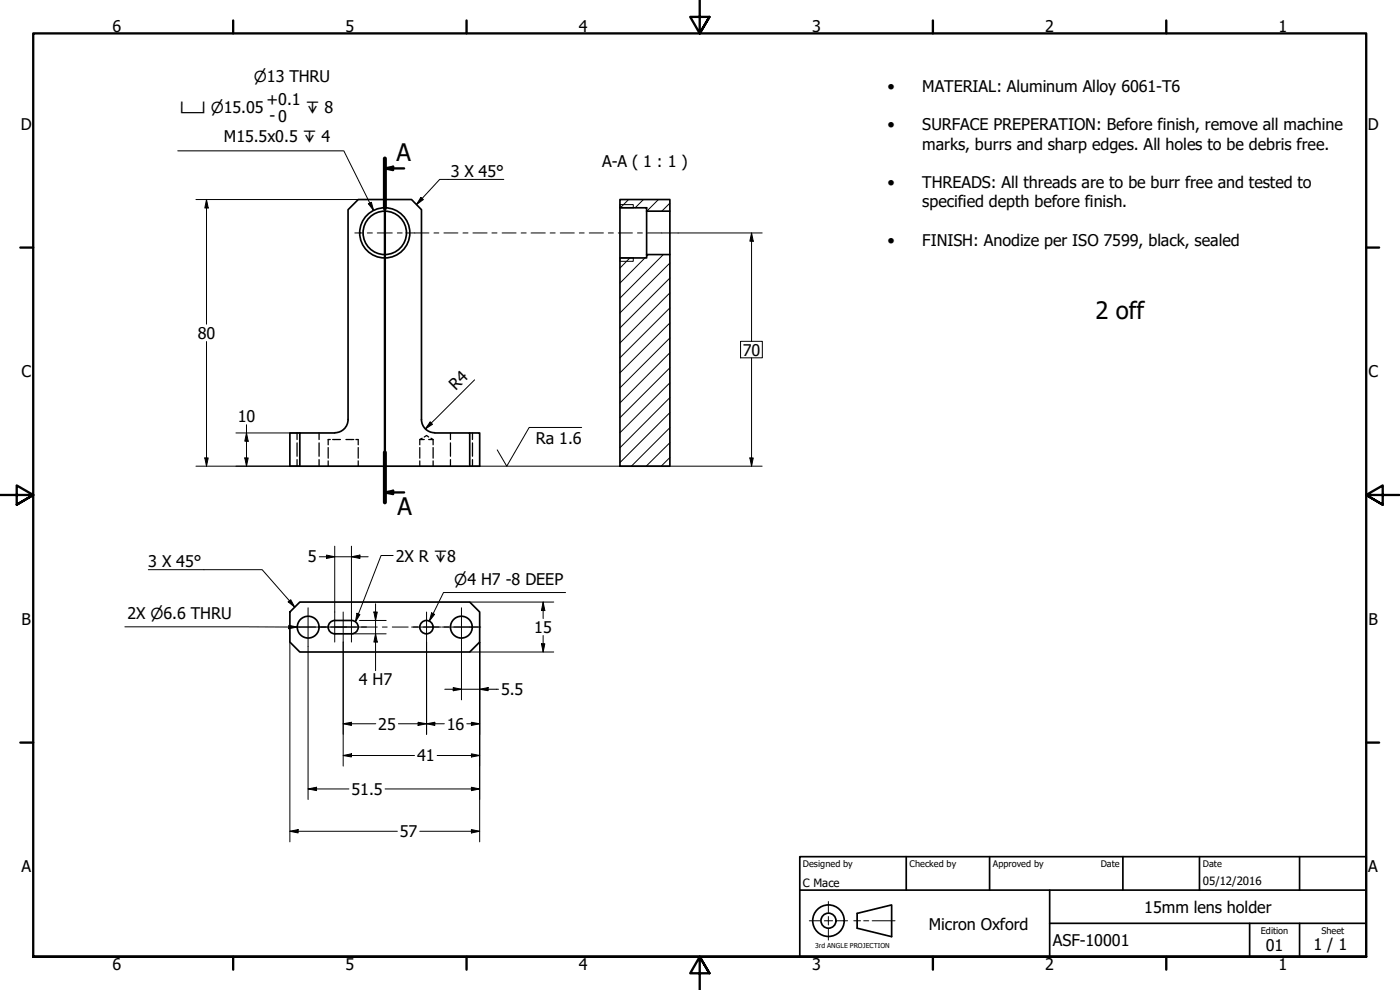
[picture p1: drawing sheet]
<svg xmlns="http://www.w3.org/2000/svg" width="420mm" height="297mm" viewBox="0 0 420 297" stroke-linecap="round" stroke-linejoin="round" font-family="sans-serif">
<!-- layer: Hatch (ISO) -->
<g fill="none" stroke="#000" stroke-width=".3">
<path d="M188.7 59.9l-2.5 2.4M193.1 59.9l-2.5 2.4M197.6 59.9l-3.5 3.5M189 77.4l-2.9 3M193.5 77.4l-7.4 7.5M194.6 76.4l-.5 .5M199.1 76.4l-13 13.1M201 78.9l-14.9 15M201 60.9l-2.4 2.5M201 96.9l-14.9 15M201 92.4l-14.9 15M201 87.9l-14.9 15"/>
<path d="M201 83.4l-14.9 15M201 119.3l-14.9 15.1M201 114.9l-14.9 14.9M201 110.3l-14.9 15M201 105.8l-14.9 15.1M201 101.4l-14.9 15M201 137.3l-2.6 2.6M201 132.8l-7.1 7.1M201 128.3l-11.5 11.6M201 123.8l-14.9 15"/>
</g>
<!-- layer: Hidden (ISO) -->
<g fill="none" stroke="#000" stroke-width=".38">
<path d="M89.2 129.9v2M89.2 132.9v4M89.2 137.9v2M95.8 129.9v2M95.8 132.9v4M95.8 137.9v2M98.5 134.3v3.2M98.5 138.3v1.6M99.1 131.9h-.6v1.6M99.8 131.9h2.4M103.8 131.9h2.4M106.8 131.9h.7v1.6"/>
<path d="M107.5 134.3v3.2M107.5 138.3v1.6M126 131.9v1.6M126 134.3v3.2M126 138.3v1.6M126.7 131.5l-.7 .4h1.3M127.3 131.1l.7-.4 .7 .4M128.7 131.9h1.3v1.6M129.3 131.5l.7 .4M130 134.3v3.2M130 138.3v1.6M135.2 129.9v2"/>
<path d="M135.2 132.9v4M135.2 137.9v2M141.8 129.9v2M141.8 132.9v4M141.8 137.9v2"/>
</g>
<!-- layer: Visible (ISO) -->
<g fill="none" stroke="#000" stroke-width=".51">
<path d="M186.1 59.9h14.9v3.5h-6.9v-1.1h-8zM186.1 77.4h8v-1h6.9v63.5h-14.9zM186.1 62.3v15.1M194.1 63.4v13M201 63.4v13M90 129.9h-3v10h57v-10h-3M90 139.9v-10l10.5-.1a4 4 0 0 0 4-3.9v-63l3-3h16l3 3v63a4 4 0 0 0 4 3.9l10.5 .1v10M87 183.6l3-3h51l3 3v9l-3 3h-51l-3-3zM99.1 186.8l1.4-.6h5a2 2 0 0 1 2 2 2 2 0 0 1-2 2h-5a2 2 0 0 1-1.9-1.3 2 2 0 0 1 .5-2.1z"/>
<circle cx="115.5" cy="69.9" r="6.5"/>
<circle cx="115.5" cy="69.9" r="7.5"/>
<circle cx="92.5" cy="188.2" r="3.3"/>
<circle cx="128" cy="188.2" r="2"/>
<circle cx="138.5" cy="188.2" r="3.3"/>
</g>
<!-- layer: Section Line (ISO) -->
<path d="M115.5 50.5l2.5-.5v1zM115.5 47.5v103.2M115.5 50.5h5.8M115.5 147.8l2.5-.6v1.1zM115.5 147.8h5.8" fill="none" stroke="#000" stroke-width=".7"/>
<path d="M115.5 47.5v15M115.5 135.7v15" fill="none" stroke="#000" stroke-width="1.2"/>
<g fill="#000">
<path d="M115.5 50.5l2.5-.5v1z" fill-rule="evenodd"/>
<path d="M115.5 147.8l2.5-.6v1.1z" fill-rule="evenodd"/>
</g>
<!-- layer: Border (ISO) -->
<g fill="none" stroke="#000" stroke-width=".7">
<path d="M70 6.1v3.9M140 6.1v3.9M210 0v10l-2.9-4.9h5.8l-2.9 4.9 2.9-4.9M280 6.1v3.9M350 6.1v3.9M6.1 74.3h3.9M410 74.3h3.9M0 148.5h10l-5-2.8v5.7l5-2.9-5 2.9M420 148.5h-10l5-2.8v5.7l-5-2.9 5 2.9M6.1 222.8h3.9M410 222.8h3.9M10 287.1v-277.1h400v277.1h-400h400"/>
<path d="M70 287.1v3.8M140 287.1v3.8M212.9 292l-2.9-4.9 2.9 4.9h-5.8l2.9-4.9v9.9M280 287.1v3.8M350 287.1v3.8"/>
</g>
<!-- layer: Sketch Geometry (ANSI) -->
<path d="M242.9 276.3h3.2M247.4 276.3h2.5M248.6 270.5v3.3M248.6 275v2.5M248.6 278.8v3.3M251.1 276.3h3.3M256.2 276.3h2.1M259.2 276.3h1.5M261.7 276.3h6.9" fill="none" stroke="#000" stroke-width=".3"/>
<g fill="none" stroke="#000" stroke-width=".51">
<path d="M257.2 274.1l10.4-2.6v9.5l-10.4-2.5z"/>
<circle cx="248.6" cy="276.2" r="4.7"/>
<circle cx="248.6" cy="276.2" r="2.25"/>
</g>
<!-- layer: Title (ISO) -->
<path d="M240 257h170v30.1h-170zM272 257v10.1M297 257v10.1M337 257v10.1M360 257v10.1M390 257v10.1M240 267.1h170M315 277h95M315 267.1v20M375 277v10.1M390 277v10.1" fill="none" stroke="#000" stroke-width=".51"/>
<!-- layer: Sketch Geometry (ISO) -->
<path d="M186.1 77.4h4v1h-4zM186.1 61.4h4v.9h-4z" fill="none" stroke="#000" stroke-width=".3"/>
<!-- layer: Symbol (ISO) -->
<g fill="none" stroke="#000" stroke-width=".3">
<path d="M53.3 45.3h49.9l8.9 17.9M126.3 59.2l.8 .7-2.1 1.5zM151.2 53.8h-19.2l-7 7.6M110.6 61.1l.8-.4 .7 2.5zM174.6 128.3h-15.8l-6.7 11.6-2.9-4.9M44.5 170.9h34.2l9.8 11.3M118 166.7h-3.6l-7.7 19.8M169.7 177.8h-36.6l-4.3 8.6M37.5 188.1h51.7M86.5 180.6l.7-.7 1.3 2.3zM86.7 187.6l2.5 .5-2.5 .5zM107.1 184l.9 .4-1.3 2.1z"/>
<path d="M129.5 183.9l.9 .4-1.6 2.1z"/>
</g>
<g fill="#000">
<path d="M126.3 59.2l.8 .7-2.1 1.5z" fill-rule="evenodd"/>
<path d="M110.6 61.1l.8-.4 .7 2.5z" fill-rule="evenodd"/>
<path d="M86.5 180.6l.7-.7 1.3 2.3z" fill-rule="evenodd"/>
<path d="M86.7 187.6l2.5 .5-2.5 .5z" fill-rule="evenodd"/>
<path d="M107.1 184l.9 .4-1.3 2.1z" fill-rule="evenodd"/>
<path d="M129.5 183.9l.9 .4-1.6 2.1z" fill-rule="evenodd"/>
</g>
<!-- layer: Center Mark (ISO) -->
<path d="M115.5 60.9v18M86.7 188.1h11.6M92.5 182.4v11.6M96 188.1h9.5M100.5 188.1h9.5M100.5 183.6v9M105.5 183.6v9M123.5 188.1h9M128 183.6v9M132.7 188.1h11.6M138.5 182.4v11.6" fill="none" stroke="#000" stroke-width=".3"/>
<!-- layer: Centerline (ISO) -->
<g fill="none" stroke="#000" stroke-width=".3">
<path d="M106.5 69.9h2.2M110.2 69.9h1.6M113.2 69.9h4.5M119.3 69.9h1.4M122.2 69.9h6.5M130.2 69.9h1.5M133.2 69.9h4.2M138.9 69.9h1.6M141.9 69.9h4.3M147.6 69.9h1.6M150.7 69.9h4.2M156.4 69.9h1.5"/>
<path d="M159.4 69.9h4.2M165.1 69.9h1.5M168.1 69.9h4.2M173.9 69.9h1.4M176.8 69.9h4.3M182.6 69.9h1.5M185.5 69.9h4.3M191.3 69.9h1.5M194.3 69.9h9.2M87.5 188.1h7.2M96.3 188.1h1.4M99.3 188.1h4.7"/>
<path d="M103 183.6v9M105.5 188.1h1.5M108.5 188.1h4.7M114.7 188.1h1.5M117.7 188.1h4.8M124 188.1h1.5M127 188.1h4.8M133.2 188.1h1.5M136.2 188.1h7.3"/>
</g>
<!-- layer: Dimension (ISO) -->
<g fill="none" stroke="#000" stroke-width=".3">
<path d="M58.8 59.9h48.7M62 59.9l.5 2.5h-1zM62 59.9v37.4M203.5 69.9h25.2M225.6 69.9l.5 2.5h-1.1zM225.6 69.9v32.5M62 102.5v37.4M142.4 114l-14.8 14.7M222.2 102.4h6.6v5h-6.6zM225.6 107.4v32.5M58.8 139.9h31.2M61.5 137.4h1l-.5 2.5z"/>
<path d="M70.8 129.9h19.2M73.5 137.4h1l-.5 2.5zM74 129.9l.5 2.5h-1zM74 127.4v12.5M129.1 126.6l.7 .7-2.2 1.4zM141 139.9h87.7M225 137.4h1.1l-.5 2.5zM95.8 167.1h14.7M98 166.5l2.5 .6-2.5 .5zM100.5 163.9v19.7M105.5 167.1l2.5-.6v1.1zM105.5 163.9v19.7"/>
<path d="M87 192.6v60M92.5 194v45.9M103 192.6v37.3M105.6 186.2h.4M105.6 190.2h10.3M107.9 186.2h8M112.2 183.6h1l-.5 2.6zM112.7 190.2l.5 2.4h-1zM112.7 181.2v20M128 192.6v27.7M138.5 194v16M141 180.6h25.2"/>
<path d="M141 195.6h25.2M144 192.6v60M162.5 193.2h1l-.5 2.4zM163 180.6l.5 2.6h-1zM163 180.6v5M163 190.7v4.9M103 217.2l2.5-.5v1zM103 217.2h9.8M119.6 217.2h13.7M125.5 216.7l2.5 .5-2.5 .5zM128 217.2l2.5-.5v1zM133.5 206.8h16.1"/>
<path d="M136 206.3l2.5 .5-2.5 .4zM140.1 217.2h3.9M141.5 216.7l2.5 .5-2.5 .5zM144 206.8l2.5-.5v.9zM92.5 236.7l2.5-.5v1zM92.5 236.7h12.2M103 226.7l2.5-.5v.9zM103 226.7h21.4M115.6 236.7h28.4M131.2 226.7h12.8M141.5 226.2l2.5 .5-2.5 .4zM141.5 236.2l2.5 .5-2.5 .5z"/>
<path d="M87 249.4l2.5-.5v1zM87 249.4h32.3M126 249.4h18M141.5 248.9l2.5 .5-2.5 .5z"/>
</g>
<g fill="#000">
<path d="M62 59.9l.5 2.5h-1z" fill-rule="evenodd"/>
<path d="M225.6 69.9l.5 2.5h-1.1z" fill-rule="evenodd"/>
<path d="M61.5 137.4h1l-.5 2.5z" fill-rule="evenodd"/>
<path d="M73.5 137.4h1l-.5 2.5z" fill-rule="evenodd"/>
<path d="M74 129.9l.5 2.5h-1z" fill-rule="evenodd"/>
<path d="M129.1 126.6l.7 .7-2.2 1.4z" fill-rule="evenodd"/>
<path d="M225 137.4h1.1l-.5 2.5z" fill-rule="evenodd"/>
<path d="M98 166.5l2.5 .6-2.5 .5z" fill-rule="evenodd"/>
<path d="M105.5 167.1l2.5-.6v1.1z" fill-rule="evenodd"/>
<path d="M112.2 183.6h1l-.5 2.6z" fill-rule="evenodd"/>
<path d="M112.7 190.2l.5 2.4h-1z" fill-rule="evenodd"/>
<path d="M162.5 193.2h1l-.5 2.4z" fill-rule="evenodd"/>
<path d="M163 180.6l.5 2.6h-1z" fill-rule="evenodd"/>
<path d="M103 217.2l2.5-.5v1z" fill-rule="evenodd"/>
<path d="M125.5 216.7l2.5 .5-2.5 .5z" fill-rule="evenodd"/>
<path d="M128 217.2l2.5-.5v1z" fill-rule="evenodd"/>
<path d="M136 206.3l2.5 .5-2.5 .4z" fill-rule="evenodd"/>
<path d="M141.5 216.7l2.5 .5-2.5 .5z" fill-rule="evenodd"/>
<path d="M144 206.8l2.5-.5v.9z" fill-rule="evenodd"/>
<path d="M92.5 236.7l2.5-.5v1z" fill-rule="evenodd"/>
<path d="M103 226.7l2.5-.5v.9z" fill-rule="evenodd"/>
<path d="M141.5 226.2l2.5 .5-2.5 .4z" fill-rule="evenodd"/>
<path d="M141.5 236.2l2.5 .5-2.5 .5z" fill-rule="evenodd"/>
<path d="M87 249.4l2.5-.5v1z" fill-rule="evenodd"/>
<path d="M141.5 248.9l2.5 .5-2.5 .5z" fill-rule="evenodd"/>
</g>
<g font-size="7.2">
<text x="119" y="48.4">A</text>
<text x="328.7" y="95.6">2 off</text>
<text x="119.3" y="154.6">A</text>
</g>
<g font-size="4.8">
<text x="33.7" y="9.6">6</text>
<text x="103.7" y="9.6">5</text>
<text x="173.7" y="9.6">4</text>
<text x="243.7" y="9.6">3</text>
<text x="313.7" y="9.6">2</text>
<text x="383.7" y="9.6">1</text>
<text x="266.3" y="27.6">•</text>
<text x="276.8" y="27.6">MATERIAL: Aluminum Alloy 6061-T6</text>
<text x="80" y="31.4">+0.1</text>
<text x="6.2" y="38.9">D</text>
<text x="80.9" y="36.2">- 0</text>
<text x="266.3" y="39.1">•</text>
<text x="276.8" y="39.1">SURFACE PREPERATION: Before finish, remove all machine</text>
<text x="410.5" y="38.9">D</text>
<text x="67.2" y="42.6">M15.5x0.5 ↧ 4</text>
<text x="276.8" y="44.9">marks, burrs and sharp edges. All holes to be debris free.</text>
<text x="135.3" y="53">3 X 45°</text>
<text x="180.7" y="50.1">A-A ( 1 : 1 )</text>
<text x="266.3" y="56.4">•</text>
<text x="276.8" y="56.4">THREADS: All threads are to be burr free and tested to</text>
<text x="276.8" y="62.2">specified depth before finish.</text>
<text x="266.3" y="73.7">•</text>
<text x="276.8" y="73.7">FINISH: Anodize per ISO 7599, black, sealed</text>
<text x="59.4" y="101.6">80</text>
<text x="222.9" y="106.7">70</text>
<text x="6.4" y="113.1">C</text>
<text x="410.7" y="113.1">C</text>
<text x="136.8" y="117.4" transform="rotate(-45 136.8 117.4)">R4</text>
<text x="71.4" y="126.6">10</text>
<text x="160.8" y="133.3">Ra 1.6</text>
<text x="44.5" y="170.1">3 X 45°</text>
<text x="92.4" y="168.8">5</text>
<text x="118.7" y="168.5">2X R ↧8</text>
<text x="38.2" y="185.7">2X ⌀6.6 THRU</text>
<text x="6.4" y="187.4">B</text>
<text x="160.3" y="189.9">15</text>
<text x="410.7" y="187.4">B</text>
<text x="107.7" y="205.5">4 H7</text>
<text x="150.4" y="208.5">5.5</text>
<text x="113.5" y="218.9">25</text>
<text x="134.1" y="218.9">16</text>
<text x="125.2" y="228.4">41</text>
<text x="105.5" y="238.4">51.5</text>
<text x="120" y="251.1">57</text>
<text x="6.4" y="261.7">A</text>
<text x="410.7" y="261.7">A</text>
<text x="343.4" y="273.9">15mm lens holder</text>
<text x="278.8" y="279">Micron Oxford</text>
<text x="316" y="283.8">ASF-10001</text>
<text x="379.9" y="285.3">01</text>
<text x="394.2" y="285">1 / 1</text>
<text x="33.7" y="290.9">6</text>
<text x="103.7" y="290.9">5</text>
<text x="173.7" y="290.9">4</text>
<text x="243.7" y="290.9">3</text>
<text x="313.7" y="290.9">2</text>
<text x="383.7" y="290.9">1</text>
</g>
<g font-size="4.6">
<text x="76.2" y="24.5">⌀13 THRU</text>
<text x="54.1" y="34">⌴ ⌀15.05</text>
<text x="91.8" y="34">↧ 8</text>
<text x="136.3" y="175.4">⌀4 H7 -8 DEEP</text>
</g>
<g font-size="3.4">
<text x="241" y="266">C Mace</text>
<text x="361" y="265.5">05/12/2016</text>
</g>
<g font-size="2.7">
<text x="241" y="260.1">Designed by</text>
<text x="273" y="260.1">Checked by</text>
<text x="298" y="260.1">Approved by</text>
<text x="330.3" y="260">Date</text>
<text x="361" y="260">Date</text>
<text x="378.4" y="280.1">Edition</text>
<text x="396.6" y="280.1">Sheet</text>
</g>
<text font-size="2" x="244.6" y="284.5">3rd ANGLE PROJECTION</text>
</svg>
